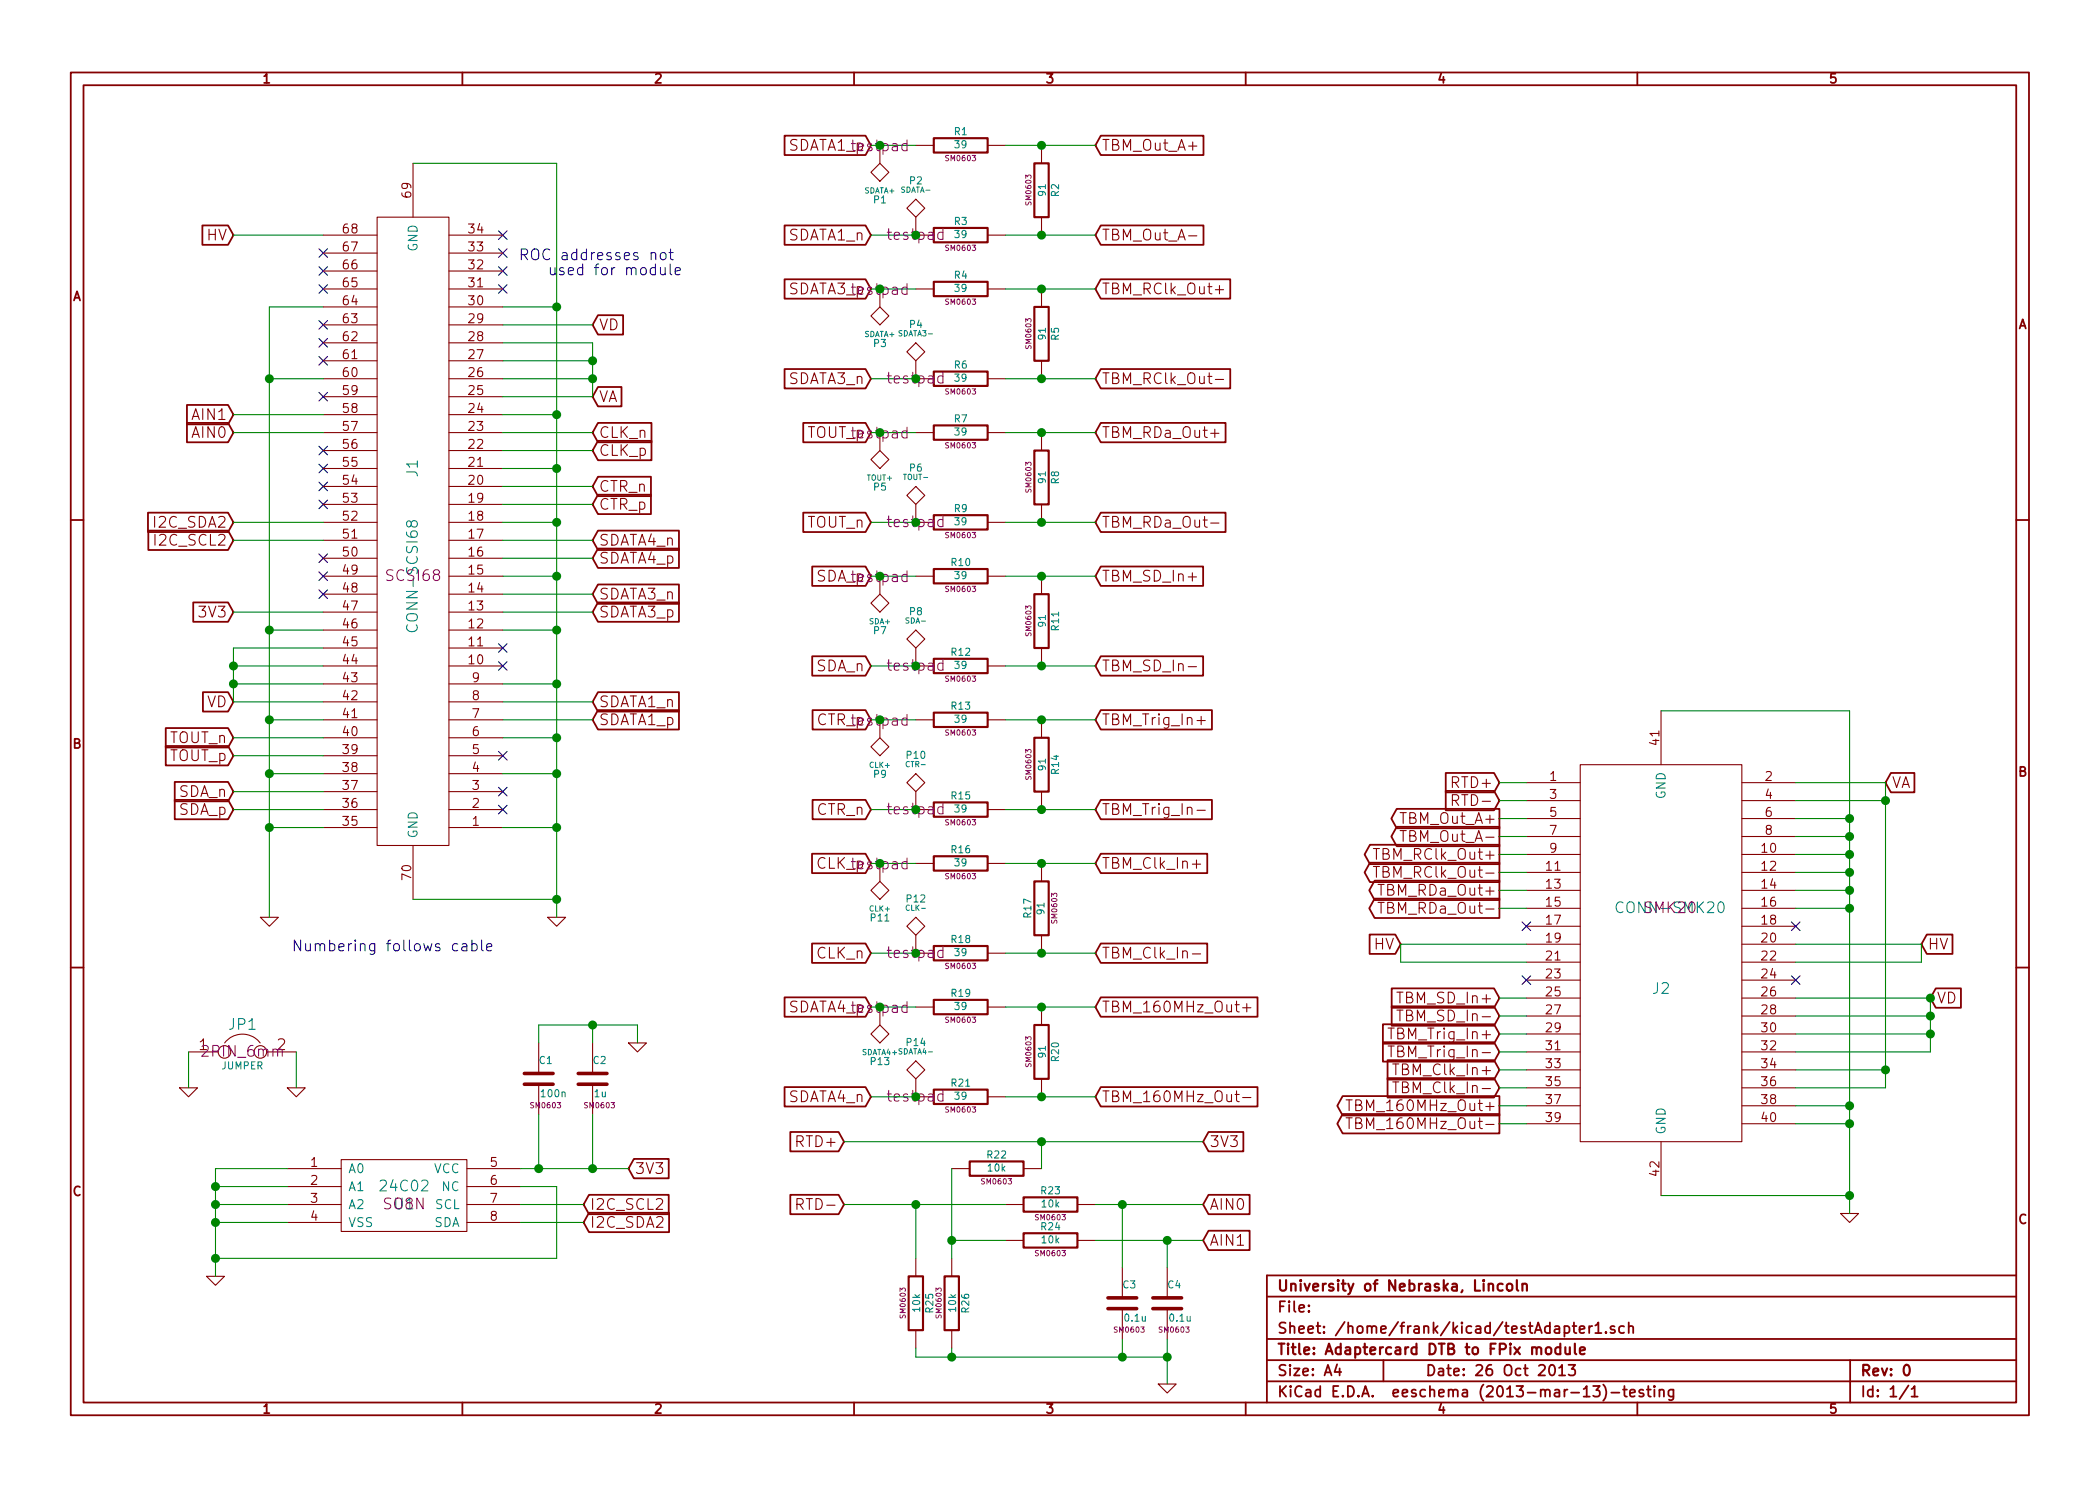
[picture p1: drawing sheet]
EESchema Schematic File Version 2
LIBS:power
LIBS:device
LIBS:transistors
LIBS:conn
LIBS:linear
LIBS:regul
LIBS:74xx
LIBS:cmos4000
LIBS:adc-dac
LIBS:memory
LIBS:xilinx
LIBS:special
LIBS:microcontrollers
LIBS:dsp
LIBS:microchip
LIBS:analog_switches
LIBS:motorola
LIBS:texas
LIBS:intel
LIBS:audio
LIBS:interface
LIBS:digital-audio
LIBS:philips
LIBS:display
LIBS:cypress
LIBS:siliconi
LIBS:opto
LIBS:atmel
LIBS:contrib
LIBS:valves
LIBS:conn-scsi68
LIBS:testAdapter1-cache
EELAYER 24 0
EELAYER END
$Descr A4 11693 8268
encoding utf-8
Sheet 1 1
Title "Adaptercard DTB to FPix module"
Date "26 Oct 2013"
Rev "0"
Comp "University of Nebraska, Lincoln"
Comment1 ""
Comment2 ""
Comment3 ""
Comment4 ""
$EndDescr
$Comp
L R R1
U 1 1
P 5350 800
F 0 "R1" V 5430 800 40  0000 C CNN
F 1 "39" V 5357 801 40  0000 C CNN
F 2 "SM0603" V 5280 800 30  0000 C CNN
F 3 "" H 5350 800 30  0000 C CNN
	1    5350 800 
	0    -1   -1   0   
$EndComp
$Comp
L R R3
U 1 1
P 5350 1300
F 0 "R3" V 5430 1300 40  0000 C CNN
F 1 "39" V 5357 1301 40  0000 C CNN
F 2 "SM0603" V 5280 1300 30  0000 C CNN
F 3 "" H 5350 1300 30  0000 C CNN
	1    5350 1300
	0    -1   -1   0   
$EndComp
$Comp
L CONN-SMK20 J2
U 1 1
P 9250 5300
F 0 "J2" H 9250 5100 60  0000 C CNN
F 1 "CONN-SMK20" H 9300 5550 60  0000 C CNN
F 2 "SMK20" H 9300 5550 60  0000 C CNN
F 3 "" H 9300 5550 60  0000 C CNN
	1    9250 5300
	1    0    0    -1  
$EndComp
$Comp
L R R2
U 1 1
P 5800 1050
F 0 "R2" V 5880 1050 40  0000 C CNN
F 1 "91" V 5807 1051 40  0000 C CNN
F 2 "SM0603" V 5730 1050 30  0000 C CNN
F 3 "" H 5800 1050 30  0000 C CNN
	1    5800 1050
	1    0    0    -1  
$EndComp
$Comp
L GND #PWR01
U 1 1
P 13700 -6750
F 0 "#PWR01" H 13700 -6750 30  0001 C CNN
F 1 "GND" H 13700 -6820 30  0001 C CNN
F 2 "" H 13700 -6750 60  0000 C CNN
F 3 "" H 13700 -6750 60  0000 C CNN
	1    13700 -6750
	1    0    0    -1  
$EndComp
$Comp
L GND #PWR02
U 1 1
P 3100 5100
F 0 "#PWR02" H 3100 5100 30  0001 C CNN
F 1 "GND" H 3100 5030 30  0001 C CNN
F 2 "" H 3100 5100 60  0000 C CNN
F 3 "" H 3100 5100 60  0000 C CNN
	1    3100 5100
	1    0    0    -1  
$EndComp
Text GLabel 8350 4550 0    60   Output ~ 0
TBM_Out_A+
Text GLabel 10500 4350 2    60   Input ~ 0
VA
Text GLabel 10750 5550 2    60   Input ~ 0
VD
$Comp
L GND #PWR03
U 1 1
P 10300 6750
F 0 "#PWR03" H 10300 6750 30  0001 C CNN
F 1 "GND" H 10300 6680 30  0001 C CNN
F 2 "" H 10300 6750 60  0000 C CNN
F 3 "" H 10300 6750 60  0000 C CNN
	1    10300 6750
	1    0    0    -1  
$EndComp
Text GLabel 10700 5250 2    60   Input ~ 0
HV
Text GLabel 7800 5250 0    60   Input ~ 0
HV
Text GLabel 8350 4350 0    60   Input ~ 0
RTD+
Text GLabel 8350 4450 0    60   Input ~ 0
RTD-
Text GLabel 8350 4650 0    60   Output ~ 0
TBM_Out_A-
Text GLabel 8350 4750 0    60   Output ~ 0
TBM_RClk_Out+
Text GLabel 8350 4850 0    60   Output ~ 0
TBM_RClk_Out-
Text GLabel 8350 4950 0    60   Output ~ 0
TBM_RDa_Out+
Text GLabel 8350 5050 0    60   Output ~ 0
TBM_RDa_Out-
Text GLabel 8350 5550 0    60   Input ~ 0
TBM_SD_In+
Text GLabel 8350 5650 0    60   Input ~ 0
TBM_SD_In-
Text GLabel 8350 5750 0    60   Input ~ 0
TBM_Trig_In+
Text GLabel 8350 5850 0    60   Input ~ 0
TBM_Trig_In-
Text GLabel 8350 5950 0    60   Input ~ 0
TBM_Clk_In+
Text GLabel 8350 6050 0    60   Input ~ 0
TBM_Clk_In-
Text GLabel 8350 6150 0    60   Output ~ 0
TBM_160MHz_Out+
Text GLabel 8350 6250 0    60   Output ~ 0
TBM_160MHz_Out-
NoConn ~ 8500 5150
NoConn ~ 8500 5450
NoConn ~ 10000 5150
NoConn ~ 10000 5450
Text GLabel 6100 800  2    60   Input ~ 0
TBM_Out_A+
Text GLabel 6100 1300 2    60   Input ~ 0
TBM_Out_A-
$Comp
L R R4
U 1 1
P 5350 1600
F 0 "R4" V 5430 1600 40  0000 C CNN
F 1 "39" V 5357 1601 40  0000 C CNN
F 2 "SM0603" V 5280 1600 30  0000 C CNN
F 3 "" H 5350 1600 30  0000 C CNN
	1    5350 1600
	0    -1   -1   0   
$EndComp
$Comp
L R R5
U 1 1
P 5800 1850
F 0 "R5" V 5880 1850 40  0000 C CNN
F 1 "91" V 5807 1851 40  0000 C CNN
F 2 "SM0603" V 5730 1850 30  0000 C CNN
F 3 "" H 5800 1850 30  0000 C CNN
	1    5800 1850
	1    0    0    -1  
$EndComp
$Comp
L R R6
U 1 1
P 5350 2100
F 0 "R6" V 5430 2100 40  0000 C CNN
F 1 "39" V 5357 2101 40  0000 C CNN
F 2 "SM0603" V 5280 2100 30  0000 C CNN
F 3 "" H 5350 2100 30  0000 C CNN
	1    5350 2100
	0    -1   -1   0   
$EndComp
$Comp
L R R7
U 1 1
P 5350 2400
F 0 "R7" V 5430 2400 40  0000 C CNN
F 1 "39" V 5357 2401 40  0000 C CNN
F 2 "SM0603" V 5280 2400 30  0000 C CNN
F 3 "" H 5350 2400 30  0000 C CNN
	1    5350 2400
	0    -1   -1   0   
$EndComp
$Comp
L R R8
U 1 1
P 5800 2650
F 0 "R8" V 5880 2650 40  0000 C CNN
F 1 "91" V 5807 2651 40  0000 C CNN
F 2 "SM0603" V 5730 2650 30  0000 C CNN
F 3 "" H 5800 2650 30  0000 C CNN
	1    5800 2650
	1    0    0    -1  
$EndComp
$Comp
L R R9
U 1 1
P 5350 2900
F 0 "R9" V 5430 2900 40  0000 C CNN
F 1 "39" V 5357 2901 40  0000 C CNN
F 2 "SM0603" V 5280 2900 30  0000 C CNN
F 3 "" H 5350 2900 30  0000 C CNN
	1    5350 2900
	0    -1   -1   0   
$EndComp
$Comp
L R R10
U 1 1
P 5350 3200
F 0 "R10" V 5430 3200 40  0000 C CNN
F 1 "39" V 5357 3201 40  0000 C CNN
F 2 "SM0603" V 5280 3200 30  0000 C CNN
F 3 "" H 5350 3200 30  0000 C CNN
	1    5350 3200
	0    -1   -1   0   
$EndComp
$Comp
L R R11
U 1 1
P 5800 3450
F 0 "R11" V 5880 3450 40  0000 C CNN
F 1 "91" V 5807 3451 40  0000 C CNN
F 2 "SM0603" V 5730 3450 30  0000 C CNN
F 3 "" H 5800 3450 30  0000 C CNN
	1    5800 3450
	1    0    0    -1  
$EndComp
$Comp
L R R12
U 1 1
P 5350 3700
F 0 "R12" V 5430 3700 40  0000 C CNN
F 1 "39" V 5357 3701 40  0000 C CNN
F 2 "SM0603" V 5280 3700 30  0000 C CNN
F 3 "" H 5350 3700 30  0000 C CNN
	1    5350 3700
	0    -1   -1   0   
$EndComp
$Comp
L R R13
U 1 1
P 5350 4000
F 0 "R13" V 5430 4000 40  0000 C CNN
F 1 "39" V 5357 4001 40  0000 C CNN
F 2 "SM0603" V 5280 4000 30  0000 C CNN
F 3 "" H 5350 4000 30  0000 C CNN
	1    5350 4000
	0    -1   -1   0   
$EndComp
$Comp
L R R14
U 1 1
P 5800 4250
F 0 "R14" V 5880 4250 40  0000 C CNN
F 1 "91" V 5807 4251 40  0000 C CNN
F 2 "SM0603" V 5730 4250 30  0000 C CNN
F 3 "" H 5800 4250 30  0000 C CNN
	1    5800 4250
	1    0    0    -1  
$EndComp
$Comp
L R R15
U 1 1
P 5350 4500
F 0 "R15" V 5430 4500 40  0000 C CNN
F 1 "39" V 5357 4501 40  0000 C CNN
F 2 "SM0603" V 5280 4500 30  0000 C CNN
F 3 "" H 5350 4500 30  0000 C CNN
	1    5350 4500
	0    -1   -1   0   
$EndComp
$Comp
L R R16
U 1 1
P 5350 4800
F 0 "R16" V 5430 4800 40  0000 C CNN
F 1 "39" V 5357 4801 40  0000 C CNN
F 2 "SM0603" V 5280 4800 30  0000 C CNN
F 3 "" H 5350 4800 30  0000 C CNN
	1    5350 4800
	0    -1   -1   0   
$EndComp
$Comp
L R R17
U 1 1
P 5800 5050
F 0 "R17" V 5880 5050 40  0000 C CNN
F 1 "91" V 5807 5051 40  0000 C CNN
F 2 "SM0603" V 5730 5050 30  0000 C CNN
F 3 "" H 5800 5050 30  0000 C CNN
	1    5800 5050
	-1   0    0    1   
$EndComp
$Comp
L R R18
U 1 1
P 5350 5300
F 0 "R18" V 5430 5300 40  0000 C CNN
F 1 "39" V 5357 5301 40  0000 C CNN
F 2 "SM0603" V 5280 5300 30  0000 C CNN
F 3 "" H 5350 5300 30  0000 C CNN
	1    5350 5300
	0    -1   -1   0   
$EndComp
$Comp
L R R19
U 1 1
P 5350 5600
F 0 "R19" V 5430 5600 40  0000 C CNN
F 1 "39" V 5357 5601 40  0000 C CNN
F 2 "SM0603" V 5280 5600 30  0000 C CNN
F 3 "" H 5350 5600 30  0000 C CNN
	1    5350 5600
	0    -1   -1   0   
$EndComp
$Comp
L R R20
U 1 1
P 5800 5850
F 0 "R20" V 5880 5850 40  0000 C CNN
F 1 "91" V 5807 5851 40  0000 C CNN
F 2 "SM0603" V 5730 5850 30  0000 C CNN
F 3 "" H 5800 5850 30  0000 C CNN
	1    5800 5850
	1    0    0    -1  
$EndComp
$Comp
L R R21
U 1 1
P 5350 6100
F 0 "R21" V 5430 6100 40  0000 C CNN
F 1 "39" V 5357 6101 40  0000 C CNN
F 2 "SM0603" V 5280 6100 30  0000 C CNN
F 3 "" H 5350 6100 30  0000 C CNN
	1    5350 6100
	0    -1   -1   0   
$EndComp
Text GLabel 6100 1600 2    60   Input ~ 0
TBM_RClk_Out+
Text GLabel 6100 2100 2    60   Input ~ 0
TBM_RClk_Out-
Text GLabel 6100 2400 2    60   Input ~ 0
TBM_RDa_Out+
Text GLabel 6100 2900 2    60   Input ~ 0
TBM_RDa_Out-
Text GLabel 6100 3200 2    60   Input ~ 0
TBM_SD_In+
Text GLabel 6100 3700 2    60   Input ~ 0
TBM_SD_In-
Text GLabel 6100 4000 2    60   Input ~ 0
TBM_Trig_In+
Text GLabel 6100 4500 2    60   Input ~ 0
TBM_Trig_In-
Text GLabel 6100 4800 2    60   Input ~ 0
TBM_Clk_In+
Text GLabel 6100 5300 2    60   Input ~ 0
TBM_Clk_In-
Text GLabel 6100 5600 2    60   Input ~ 0
TBM_160MHz_Out+
Text GLabel 6100 6100 2    60   Input ~ 0
TBM_160MHz_Out-
$Comp
L R R23
U 1 1
P 5850 6700
F 0 "R23" V 5930 6700 40  0000 C CNN
F 1 "10k" V 5857 6701 40  0000 C CNN
F 2 "SM0603" V 5780 6700 30  0000 C CNN
F 3 "" H 5850 6700 30  0000 C CNN
	1    5850 6700
	0    -1   -1   0   
$EndComp
$Comp
L R R24
U 1 1
P 5850 6900
F 0 "R24" V 5930 6900 40  0000 C CNN
F 1 "10k" V 5857 6901 40  0000 C CNN
F 2 "SM0603" V 5780 6900 30  0000 C CNN
F 3 "" H 5850 6900 30  0000 C CNN
	1    5850 6900
	0    -1   -1   0   
$EndComp
$Comp
L R R26
U 1 1
P 5300 7250
F 0 "R26" V 5380 7250 40  0000 C CNN
F 1 "10k" V 5307 7251 40  0000 C CNN
F 2 "SM0603" V 5230 7250 30  0000 C CNN
F 3 "" H 5300 7250 30  0000 C CNN
	1    5300 7250
	1    0    0    -1  
$EndComp
$Comp
L R R25
U 1 1
P 5100 7250
F 0 "R25" V 5180 7250 40  0000 C CNN
F 1 "10k" V 5107 7251 40  0000 C CNN
F 2 "SM0603" V 5030 7250 30  0000 C CNN
F 3 "" H 5100 7250 30  0000 C CNN
	1    5100 7250
	1    0    0    -1  
$EndComp
$Comp
L R R22
U 1 1
P 5550 6500
F 0 "R22" V 5630 6500 40  0000 C CNN
F 1 "10k" V 5557 6501 40  0000 C CNN
F 2 "SM0603" V 5480 6500 30  0000 C CNN
F 3 "" H 5550 6500 30  0000 C CNN
	1    5550 6500
	0    -1   -1   0   
$EndComp
$Comp
L C C3
U 1 1
P 6250 7250
F 0 "C3" H 6250 7350 40  0000 L CNN
F 1 "0.1u" H 6256 7165 40  0000 L CNN
F 2 "SM0603" H 6288 7100 30  0000 C CNN
F 3 "" H 6250 7250 60  0000 C CNN
	1    6250 7250
	1    0    0    -1  
$EndComp
$Comp
L C C4
U 1 1
P 6500 7250
F 0 "C4" H 6500 7350 40  0000 L CNN
F 1 "0.1u" H 6506 7165 40  0000 L CNN
F 2 "SM0603" H 6538 7100 30  0000 C CNN
F 3 "" H 6500 7250 60  0000 C CNN
	1    6500 7250
	1    0    0    -1  
$EndComp
Text GLabel 6700 6900 2    60   Input ~ 0
AIN1
Text GLabel 6700 6700 2    60   Input ~ 0
AIN0
Text GLabel 4700 6700 0    60   Input ~ 0
RTD-
Text GLabel 4700 6350 0    60   Input ~ 0
RTD+
Text Notes 2750 5300 2    60   ~ 0
Numbering follows cable
Text GLabel 3300 4000 2    60   Input ~ 0
SDATA1_p
Text GLabel 3300 3900 2    60   Input ~ 0
SDATA1_n
Text GLabel 3300 3400 2    60   Input ~ 0
SDATA3_p
Text GLabel 3300 3300 2    60   Input ~ 0
SDATA3_n
Text GLabel 3300 3100 2    60   Input ~ 0
SDATA4_p
Text GLabel 3300 3000 2    60   Input ~ 0
SDATA4_n
Text GLabel 3300 2800 2    60   Input ~ 0
CTR_p
Text GLabel 3300 2700 2    60   Input ~ 0
CTR_n
Text GLabel 3300 2500 2    60   Input ~ 0
CLK_p
Text GLabel 3300 2400 2    60   Input ~ 0
CLK_n
Text GLabel 3300 2200 2    60   Input ~ 0
VA
Text GLabel 3300 1800 2    60   Input ~ 0
VD
NoConn ~ 2800 1600
NoConn ~ 2800 1500
NoConn ~ 2800 1400
NoConn ~ 2800 1300
Text Notes 3800 1450 2    60   ~ 0
ROC addresses not \nused for module
Text GLabel 1300 4500 0    60   Input ~ 0
SDA_p
Text GLabel 1300 4400 0    60   Input ~ 0
SDA_n
Text GLabel 1300 4200 0    60   Input ~ 0
TOUT_p
Text GLabel 1300 4100 0    60   Input ~ 0
TOUT_n
Text GLabel 1300 3900 0    60   Input ~ 0
VD
NoConn ~ 1800 3100
NoConn ~ 1800 1400
NoConn ~ 1800 1500
NoConn ~ 1800 1600
NoConn ~ 1800 1800
NoConn ~ 1800 1900
NoConn ~ 1800 2000
Text GLabel 1300 1300 0    60   Input ~ 0
HV
Text GLabel 1300 2400 0    60   Input ~ 0
AIN0
Text GLabel 1300 2300 0    60   Input ~ 0
AIN1
NoConn ~ 1800 2800
NoConn ~ 1800 2700
NoConn ~ 1800 2600
NoConn ~ 1800 2500
Text GLabel 1300 2900 0    60   Input ~ 0
I2C_SDA2
Text GLabel 1300 3000 0    60   Input ~ 0
I2C_SCL2
$Comp
L CONN-SCSI68 J1
U 1 1
P 2300 2950
F 0 "J1" V 2300 3300 60  0000 C CNN
F 1 "CONN-SCSI68" V 2300 2700 60  0000 C CNN
F 2 "SCSI68" H 2300 2700 60  0000 C CNN
F 3 "" H 2300 2700 60  0000 C CNN
	1    2300 2950
	1    0    0    -1  
$EndComp
Text GLabel 4850 4800 0    60   Input ~ 0
CLK_p
Text GLabel 4850 5300 0    60   Input ~ 0
CLK_n
Text GLabel 4850 4500 0    60   Input ~ 0
CTR_n
Text GLabel 4850 4000 0    60   Input ~ 0
CTR_p
Text GLabel 4850 800  0    60   Input ~ 0
SDATA1_p
Text GLabel 4850 1300 0    60   Input ~ 0
SDATA1_n
Text GLabel 4850 1600 0    60   Input ~ 0
SDATA3_p
Text GLabel 4850 2100 0    60   Input ~ 0
SDATA3_n
Text GLabel 4850 5600 0    60   Input ~ 0
SDATA4_p
Text GLabel 4850 6100 0    60   Input ~ 0
SDATA4_n
Text GLabel 4850 3700 0    60   Input ~ 0
SDA_n
Text GLabel 4850 3200 0    60   Input ~ 0
SDA_p
Text GLabel 4850 2400 0    60   Input ~ 0
TOUT_p
Text GLabel 4850 2900 0    60   Input ~ 0
TOUT_n
$Comp
L 24C02 U1
U 1 1
P 2250 6650
F 0 "U1" H 2250 6600 60  0000 C CNN
F 1 "24C02" H 2250 6700 60  0000 C CNN
F 2 "SO8N" H 2250 6600 60  0000 C CNN
F 3 "" H 2250 6600 60  0000 C CNN
	1    2250 6650
	1    0    0    -1  
$EndComp
$Comp
L GND #PWR04
U 1 1
P 1200 7100
F 0 "#PWR04" H 1200 7100 30  0001 C CNN
F 1 "GND" H 1200 7030 30  0001 C CNN
F 2 "" H 1200 7100 60  0000 C CNN
F 3 "" H 1200 7100 60  0000 C CNN
	1    1200 7100
	1    0    0    -1  
$EndComp
Text GLabel 3250 6700 2    60   Input ~ 0
I2C_SCL2
Text GLabel 3250 6800 2    60   Input ~ 0
I2C_SDA2
NoConn ~ 1800 3200
NoConn ~ 1800 3300
NoConn ~ 2800 4200
NoConn ~ 2800 3600
NoConn ~ 2800 3700
NoConn ~ 1800 2200
Wire Wire Line
	5600 800  6100 800 
Wire Wire Line
	5600 1300 6100 1300
Wire Wire Line
	3100 4600 2800 4600
Wire Wire Line
	10000 4350 10500 4350
Wire Wire Line
	10500 4350 10500 6050
Wire Wire Line
	10500 6050 10000 6050
Wire Wire Line
	10750 5850 10000 5850
Wire Wire Line
	10750 5550 10750 5850
Wire Wire Line
	10000 5550 10750 5550
Connection ~ 10750 5550
Wire Wire Line
	10300 3950 10300 6750
Wire Wire Line
	10000 4550 10300 4550
Wire Wire Line
	10000 5250 10700 5250
Wire Wire Line
	10000 5350 10700 5350
Wire Wire Line
	10700 5350 10700 5250
Wire Wire Line
	8500 5250 7800 5250
Wire Wire Line
	8500 5350 7800 5350
Wire Wire Line
	7800 5350 7800 5250
Wire Wire Line
	8500 4350 8350 4350
Wire Wire Line
	8500 4450 8350 4450
Wire Wire Line
	8500 4550 8350 4550
Wire Wire Line
	8350 4650 8500 4650
Wire Wire Line
	8350 4750 8500 4750
Wire Wire Line
	8350 4850 8500 4850
Wire Wire Line
	8350 4950 8500 4950
Wire Wire Line
	8350 5050 8500 5050
Wire Wire Line
	8350 5550 8500 5550
Wire Wire Line
	8350 5650 8500 5650
Wire Wire Line
	8350 5750 8500 5750
Wire Wire Line
	8350 5850 8500 5850
Wire Wire Line
	8350 5950 8500 5950
Wire Wire Line
	8350 6050 8500 6050
Wire Wire Line
	8350 6150 8500 6150
Wire Wire Line
	8350 6250 8500 6250
Wire Wire Line
	9250 6650 10300 6650
Connection ~ 10300 6650
Wire Wire Line
	9250 3950 10300 3950
Connection ~ 10300 4550
Wire Wire Line
	10000 4650 10300 4650
Connection ~ 10300 4650
Wire Wire Line
	10000 4750 10300 4750
Connection ~ 10300 4750
Wire Wire Line
	10000 4850 10300 4850
Connection ~ 10300 4850
Wire Wire Line
	10000 4950 10300 4950
Connection ~ 10300 4950
Wire Wire Line
	10000 5050 10300 5050
Connection ~ 10300 5050
Wire Wire Line
	10000 4450 10500 4450
Connection ~ 10500 4450
Wire Wire Line
	10000 5950 10500 5950
Connection ~ 10500 5950
Wire Wire Line
	10000 6150 10300 6150
Connection ~ 10300 6150
Wire Wire Line
	10000 6250 10300 6250
Connection ~ 10300 6250
Wire Wire Line
	10000 5650 10750 5650
Connection ~ 10750 5650
Wire Wire Line
	10000 5750 10750 5750
Connection ~ 10750 5750
Connection ~ 5800 800 
Connection ~ 5800 1300
Wire Wire Line
	5600 1600 6100 1600
Connection ~ 5800 1600
Wire Wire Line
	5600 2100 6100 2100
Connection ~ 5800 2100
Wire Wire Line
	5600 2400 6100 2400
Connection ~ 5800 2400
Wire Wire Line
	5600 2900 6100 2900
Connection ~ 5800 2900
Wire Wire Line
	5600 3200 6100 3200
Connection ~ 5800 3200
Wire Wire Line
	5600 3700 6100 3700
Connection ~ 5800 3700
Wire Wire Line
	5600 4000 6100 4000
Connection ~ 5800 4000
Wire Wire Line
	5600 4500 6100 4500
Connection ~ 5800 4500
Wire Wire Line
	5600 4800 6100 4800
Connection ~ 5800 4800
Wire Wire Line
	5600 5300 6100 5300
Connection ~ 5800 5300
Wire Wire Line
	5600 5600 6100 5600
Connection ~ 5800 5600
Wire Wire Line
	5600 6100 6100 6100
Connection ~ 5800 6100
Wire Wire Line
	6100 6700 6700 6700
Wire Wire Line
	6100 6900 6700 6900
Wire Wire Line
	6250 7050 6250 6700
Connection ~ 6250 6700
Wire Wire Line
	6500 7050 6500 6900
Connection ~ 6500 6900
Wire Wire Line
	5300 6900 5600 6900
Connection ~ 5300 6900
Wire Wire Line
	4700 6700 5600 6700
Wire Wire Line
	5100 7000 5100 6700
Connection ~ 5100 6700
Wire Wire Line
	3100 4300 2800 4300
Connection ~ 3100 4600
Wire Wire Line
	3100 4100 2800 4100
Connection ~ 3100 4300
Wire Wire Line
	3100 3800 2800 3800
Connection ~ 3100 4100
Wire Wire Line
	3100 3500 2800 3500
Connection ~ 3100 3800
Wire Wire Line
	3100 3200 2800 3200
Connection ~ 3100 3500
Wire Wire Line
	3100 2900 2800 2900
Connection ~ 3100 3200
Wire Wire Line
	3100 2600 2800 2600
Connection ~ 3100 2900
Wire Wire Line
	3100 2300 2800 2300
Connection ~ 3100 2600
Wire Wire Line
	2800 1700 3100 1700
Connection ~ 3100 2300
Wire Wire Line
	1500 4600 1800 4600
Wire Wire Line
	1500 4300 1800 4300
Connection ~ 1500 4600
Wire Wire Line
	1500 4000 1800 4000
Connection ~ 1500 4300
Wire Wire Line
	1500 3500 1800 3500
Connection ~ 1500 4000
Wire Wire Line
	1800 2100 1500 2100
Connection ~ 1500 3500
Wire Wire Line
	1800 1700 1500 1700
Connection ~ 1500 2100
Wire Wire Line
	3300 2200 2800 2200
Wire Wire Line
	3300 2100 2800 2100
Wire Wire Line
	3300 1900 3300 2200
Wire Wire Line
	2800 2000 3300 2000
Connection ~ 3300 2100
Wire Wire Line
	2800 1900 3300 1900
Connection ~ 3300 2000
Wire Wire Line
	2800 1800 3300 1800
Wire Wire Line
	2800 2400 3300 2400
Wire Wire Line
	2800 2500 3300 2500
Wire Wire Line
	2800 2700 3300 2700
Wire Wire Line
	2800 2800 3300 2800
Wire Wire Line
	2800 3000 3300 3000
Wire Wire Line
	2800 3100 3300 3100
Wire Wire Line
	2800 3300 3300 3300
Wire Wire Line
	2800 3400 3300 3400
Wire Wire Line
	2800 3900 3300 3900
Wire Wire Line
	2800 4000 3300 4000
Wire Wire Line
	1300 4500 1800 4500
Wire Wire Line
	1800 4400 1300 4400
Wire Wire Line
	1800 4200 1300 4200
Wire Wire Line
	1300 4100 1800 4100
Wire Wire Line
	1300 3900 1800 3900
Wire Wire Line
	1300 3800 1800 3800
Wire Wire Line
	1300 3600 1300 3900
Wire Wire Line
	1800 3700 1300 3700
Connection ~ 1300 3800
Wire Wire Line
	1800 3600 1300 3600
Connection ~ 1300 3700
Wire Wire Line
	1800 1300 1300 1300
Wire Wire Line
	1800 2300 1300 2300
Wire Wire Line
	1800 2400 1300 2400
Wire Wire Line
	1800 2900 1300 2900
Wire Wire Line
	1800 3000 1300 3000
Wire Wire Line
	2300 900  3100 900 
Connection ~ 3100 1700
Wire Wire Line
	3100 5000 2300 5000
Connection ~ 3100 5000
Wire Wire Line
	4850 800  5100 800 
Wire Wire Line
	5100 1300 4850 1300
Wire Wire Line
	4850 1600 5100 1600
Wire Wire Line
	5100 2100 4850 2100
Wire Wire Line
	4850 2400 5100 2400
Wire Wire Line
	5100 2900 4850 2900
Wire Wire Line
	4850 3200 5100 3200
Wire Wire Line
	5100 3700 4850 3700
Wire Wire Line
	4850 4000 5100 4000
Wire Wire Line
	5100 4500 4850 4500
Wire Wire Line
	4850 4800 5100 4800
Wire Wire Line
	5100 5300 4850 5300
Wire Wire Line
	4850 5600 5100 5600
Wire Wire Line
	1200 6800 1600 6800
Wire Wire Line
	1200 6500 1200 7100
Wire Wire Line
	1600 6700 1200 6700
Connection ~ 1200 6800
Wire Wire Line
	1600 6600 1200 6600
Connection ~ 1200 6700
Wire Wire Line
	1600 6500 1200 6500
Connection ~ 1200 6600
Wire Wire Line
	2900 6700 3250 6700
Wire Wire Line
	2900 6800 3250 6800
Wire Wire Line
	2900 6600 3100 6600
Wire Wire Line
	3100 6600 3100 7000
Wire Wire Line
	3100 7000 1200 7000
Connection ~ 1200 7000
Wire Wire Line
	3100 900  3100 5100
Text GLabel 1300 3400 0    60   Input ~ 0
3V3
Wire Wire Line
	1800 3400 1300 3400
Text GLabel 3500 6500 2    60   Input ~ 0
3V3
Wire Wire Line
	2900 6500 3500 6500
Text GLabel 6700 6350 2    60   Input ~ 0
3V3
Wire Wire Line
	4700 6350 6700 6350
NoConn ~ 2800 4400
NoConn ~ 2800 4500
$Comp
L GND #PWR05
U 1 1
P 1500 5100
F 0 "#PWR05" H 1500 5100 30  0001 C CNN
F 1 "GND" H 1500 5030 30  0001 C CNN
F 2 "" H 1500 5100 60  0000 C CNN
F 3 "" H 1500 5100 60  0000 C CNN
	1    1500 5100
	1    0    0    -1  
$EndComp
Wire Wire Line
	1500 1700 1500 5100
Wire Wire Line
	6250 7550 6250 7450
Wire Wire Line
	5100 7550 6500 7550
Connection ~ 6500 7550
Wire Wire Line
	5300 7500 5300 7550
Connection ~ 6250 7550
Wire Wire Line
	5100 7500 5100 7550
Connection ~ 5300 7550
$Comp
L GND #PWR06
U 1 1
P 6500 7700
F 0 "#PWR06" H 6500 7700 30  0001 C CNN
F 1 "GND" H 6500 7630 30  0001 C CNN
F 2 "" H 6500 7700 60  0000 C CNN
F 3 "" H 6500 7700 60  0000 C CNN
	1    6500 7700
	1    0    0    -1  
$EndComp
Wire Wire Line
	6500 7450 6500 7700
$Comp
L GND #PWR07
U 1 1
P 3550 5800
F 0 "#PWR07" H 3550 5800 30  0001 C CNN
F 1 "GND" H 3550 5730 30  0001 C CNN
F 2 "" H 3550 5800 60  0000 C CNN
F 3 "" H 3550 5800 60  0000 C CNN
	1    3550 5800
	1    0    0    -1  
$EndComp
$Comp
L C C1
U 1 1
P 3000 6000
F 0 "C1" H 3000 6100 40  0000 L CNN
F 1 "100n" H 3006 5915 40  0000 L CNN
F 2 "SM0603" H 3038 5850 30  0000 C CNN
F 3 "" H 3000 6000 60  0000 C CNN
	1    3000 6000
	1    0    0    -1  
$EndComp
$Comp
L C C2
U 1 1
P 3300 6000
F 0 "C2" H 3300 6100 40  0000 L CNN
F 1 "1u" H 3306 5915 40  0000 L CNN
F 2 "SM0603" H 3338 5850 30  0000 C CNN
F 3 "" H 3300 6000 60  0000 C CNN
	1    3300 6000
	1    0    0    -1  
$EndComp
Wire Wire Line
	3000 6200 3000 6500
Connection ~ 3000 6500
Wire Wire Line
	3300 6200 3300 6500
Connection ~ 3300 6500
Wire Wire Line
	3300 5800 3300 5700
Wire Wire Line
	3000 5700 3550 5700
Wire Wire Line
	3550 5700 3550 5800
Wire Wire Line
	3000 5800 3000 5700
Connection ~ 3300 5700
$Comp
L JUMPER JP1
U 1 1
P 1350 5850
F 0 "JP1" H 1350 6000 60  0000 C CNN
F 1 "JUMPER" H 1350 5770 40  0000 C CNN
F 2 "2PIN_6mm" H 1350 5850 60  0000 C CNN
F 3 "" H 1350 5850 60  0000 C CNN
	1    1350 5850
	1    0    0    -1  
$EndComp
$Comp
L GND #PWR08
U 1 1
P 1050 6050
F 0 "#PWR08" H 1050 6050 30  0001 C CNN
F 1 "GND" H 1050 5980 30  0001 C CNN
F 2 "" H 1050 6050 60  0000 C CNN
F 3 "" H 1050 6050 60  0000 C CNN
	1    1050 6050
	1    0    0    -1  
$EndComp
$Comp
L GND #PWR09
U 1 1
P 1650 6050
F 0 "#PWR09" H 1650 6050 30  0001 C CNN
F 1 "GND" H 1650 5980 30  0001 C CNN
F 2 "" H 1650 6050 60  0000 C CNN
F 3 "" H 1650 6050 60  0000 C CNN
	1    1650 6050
	1    0    0    -1  
$EndComp
Wire Wire Line
	1050 5850 1050 6050
Wire Wire Line
	1650 5850 1650 6050
$Comp
L TST P1
U 1 1
P 4900 800
F 0 "P1" H 4900 1100 40  0000 C CNN
F 1 "SDATA+" H 4900 1050 30  0000 C CNN
F 2 "testpad" H 4900 800 60  0000 C CNN
F 3 "" H 4900 800 60  0000 C CNN
	1    4900 800 
	-1   0    0    1   
$EndComp
$Comp
L TST P2
U 1 1
P 5100 1300
F 0 "P2" H 5100 1600 40  0000 C CNN
F 1 "SDATA-" H 5100 1550 30  0000 C CNN
F 2 "testpad" H 5100 1300 60  0000 C CNN
F 3 "" H 5100 1300 60  0000 C CNN
	1    5100 1300
	1    0    0    -1  
$EndComp
$Comp
L TST P3
U 1 1
P 4900 1600
F 0 "P3" H 4900 1900 40  0000 C CNN
F 1 "SDATA+" H 4900 1850 30  0000 C CNN
F 2 "testpad" H 4900 1600 60  0000 C CNN
F 3 "" H 4900 1600 60  0000 C CNN
	1    4900 1600
	-1   0    0    1   
$EndComp
$Comp
L TST P4
U 1 1
P 5100 2100
F 0 "P4" H 5100 2400 40  0000 C CNN
F 1 "SDATA3-" H 5100 2350 30  0000 C CNN
F 2 "testpad" H 5100 2100 60  0000 C CNN
F 3 "" H 5100 2100 60  0000 C CNN
	1    5100 2100
	1    0    0    -1  
$EndComp
$Comp
L TST P5
U 1 1
P 4900 2400
F 0 "P5" H 4900 2700 40  0000 C CNN
F 1 "TOUT+" H 4900 2650 30  0000 C CNN
F 2 "testpad" H 4900 2400 60  0000 C CNN
F 3 "" H 4900 2400 60  0000 C CNN
	1    4900 2400
	-1   0    0    1   
$EndComp
$Comp
L TST P6
U 1 1
P 5100 2900
F 0 "P6" H 5100 3200 40  0000 C CNN
F 1 "TOUT-" H 5100 3150 30  0000 C CNN
F 2 "testpad" H 5100 2900 60  0000 C CNN
F 3 "" H 5100 2900 60  0000 C CNN
	1    5100 2900
	1    0    0    -1  
$EndComp
$Comp
L TST P7
U 1 1
P 4900 3200
F 0 "P7" H 4900 3500 40  0000 C CNN
F 1 "SDA+" H 4900 3450 30  0000 C CNN
F 2 "testpad" H 4900 3200 60  0000 C CNN
F 3 "" H 4900 3200 60  0000 C CNN
	1    4900 3200
	-1   0    0    1   
$EndComp
$Comp
L TST P8
U 1 1
P 5100 3700
F 0 "P8" H 5100 4000 40  0000 C CNN
F 1 "SDA-" H 5100 3950 30  0000 C CNN
F 2 "testpad" H 5100 3700 60  0000 C CNN
F 3 "" H 5100 3700 60  0000 C CNN
	1    5100 3700
	1    0    0    -1  
$EndComp
$Comp
L TST P9
U 1 1
P 4900 4000
F 0 "P9" H 4900 4300 40  0000 C CNN
F 1 "CLK+" H 4900 4250 30  0000 C CNN
F 2 "testpad" H 4900 4000 60  0000 C CNN
F 3 "" H 4900 4000 60  0000 C CNN
	1    4900 4000
	-1   0    0    1   
$EndComp
$Comp
L TST P10
U 1 1
P 5100 4500
F 0 "P10" H 5100 4800 40  0000 C CNN
F 1 "CTR-" H 5100 4750 30  0000 C CNN
F 2 "testpad" H 5100 4500 60  0000 C CNN
F 3 "" H 5100 4500 60  0000 C CNN
	1    5100 4500
	1    0    0    -1  
$EndComp
$Comp
L TST P11
U 1 1
P 4900 4800
F 0 "P11" H 4900 5100 40  0000 C CNN
F 1 "CLK+" H 4900 5050 30  0000 C CNN
F 2 "testpad" H 4900 4800 60  0000 C CNN
F 3 "" H 4900 4800 60  0000 C CNN
	1    4900 4800
	-1   0    0    1   
$EndComp
$Comp
L TST P12
U 1 1
P 5100 5300
F 0 "P12" H 5100 5600 40  0000 C CNN
F 1 "CLK-" H 5100 5550 30  0000 C CNN
F 2 "testpad" H 5100 5300 60  0000 C CNN
F 3 "" H 5100 5300 60  0000 C CNN
	1    5100 5300
	1    0    0    -1  
$EndComp
$Comp
L TST P13
U 1 1
P 4900 5600
F 0 "P13" H 4900 5900 40  0000 C CNN
F 1 "SDATA4+" H 4900 5850 30  0000 C CNN
F 2 "testpad" H 4900 5600 60  0000 C CNN
F 3 "" H 4900 5600 60  0000 C CNN
	1    4900 5600
	-1   0    0    1   
$EndComp
$Comp
L TST P14
U 1 1
P 5100 6100
F 0 "P14" H 5100 6400 40  0000 C CNN
F 1 "SDATA4-" H 5100 6350 30  0000 C CNN
F 2 "testpad" H 5100 6100 60  0000 C CNN
F 3 "" H 5100 6100 60  0000 C CNN
	1    5100 6100
	1    0    0    -1  
$EndComp
Connection ~ 4900 800 
Wire Wire Line
	4850 6100 5100 6100
Connection ~ 4900 5600
Connection ~ 5100 6100
Connection ~ 5100 5300
Connection ~ 4900 4800
Connection ~ 5100 4500
Connection ~ 4900 4000
Connection ~ 5100 3700
Connection ~ 4900 3200
Connection ~ 5100 2900
Connection ~ 5100 1300
Connection ~ 4900 1600
Connection ~ 5100 2100
Connection ~ 4900 2400
Wire Wire Line
	5300 6500 5300 7000
Connection ~ 5800 6350
Wire Wire Line
	5800 6500 5800 6350
$EndSCHEMATC
